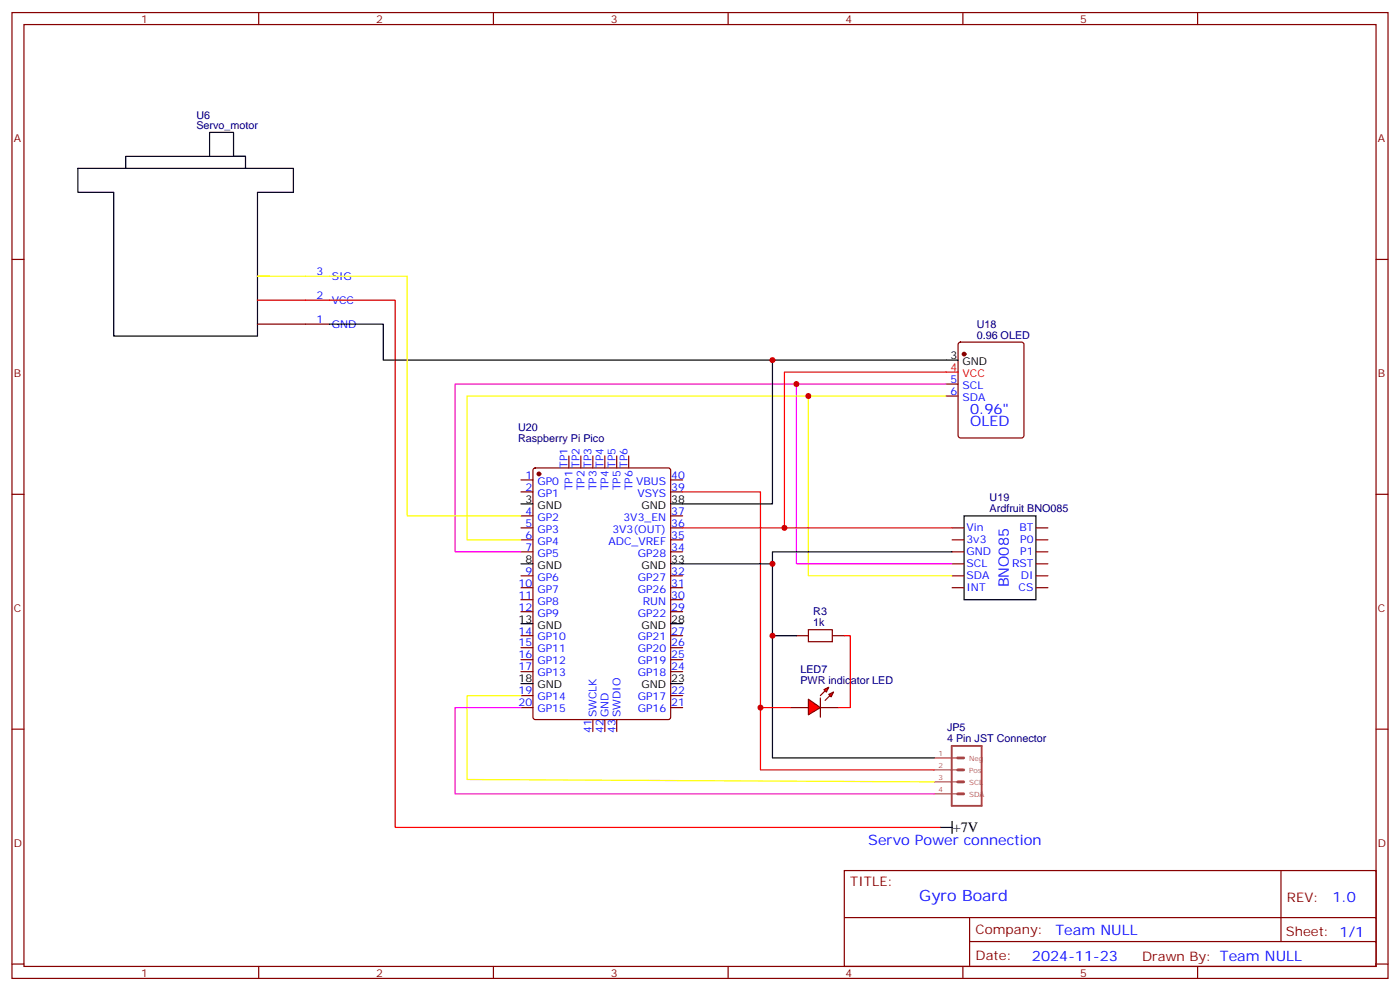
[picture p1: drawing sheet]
<svg xmlns="http://www.w3.org/2000/svg" width="412mm" height="292mm" viewBox="0 0 412 292" stroke-linecap="round" stroke-linejoin="round" font-family="sans-serif">
<path d="M280.3 219.6h8.9v17.6h-8.9z" fill="none" stroke="#a64a4a" stroke-width=".56"/>
<path d="M282.1 230.2h1.8M282.1 226.7h1.8M282.1 223.1h1.8M282.1 233.7h1.8" fill="none" stroke="#a64a4a" stroke-width=".85"/>
<path d="M275.2 223.1h6.9M275.2 226.7h6.9M275.2 230.2h6.9M275.2 233.7h6.9" fill="none" stroke="#a64a4a" stroke-width=".35"/>
<g fill="none" stroke="#870000" stroke-width=".35">
<path d="M3.5 3.7h405.4v284.3h-405.4zM7.1 7.2h398.2v277.3h-398.2zM76.2 3.7v3.5M145.3 3.7v3.5M214.5 3.7v3.5M283.6 3.7v3.5M352.8 3.7v3.5M3.5 76.4h3.6M405.3 76.4h3.6M90 95.4h7M278.7 113.1h3.5M278.7 116.6h3.5"/>
<path d="M282.5 100.9l.4-.2h18l.5 .2 .2 .5v26.8l-.2 .5-.5 .2h-18l-.5-.2-.2-.5v-26.8zM157.2 138l.5-.2h39.1l.7 .4 .1 72.9-.5 .7h-39.4l-.7-.4v-72.9zM167.6 134.2v3.6M171.1 134.2v3.6M174.6 134.2v3.6M178.2 134.2v3.6M181.7 134.2v3.6M185.2 134.2v3.6M3.5 145.5h3.6M153.5 155.4h3.5M153.5 158.9h3.5M153.5 141.3h3.5"/>
<path d="M153.5 144.8h3.5M153.5 151.9h3.5M197.6 155.4h3.5M197.6 158.9h3.5M197.6 141.3h3.5M197.6 144.8h3.5M197.6 151.9h3.5M280.5 155.4h3.5M280.5 158.9h3.5M305.2 155.4h3.5M305.2 158.9h3.5M405.3 145.5h3.6"/>
<path d="M153.5 162.5h3.5M153.5 169.5h3.5M153.5 173h3.5M153.5 176.6h3.5M197.6 162.5h3.5M197.6 169.5h3.5M197.6 173h3.5M197.6 176.6h3.5M280.5 162.5h3.5M280.5 166h3.5M280.5 169.5h3.5M280.5 173h3.5"/>
<path d="M305.2 162.5h3.5M305.2 166h3.5M305.2 169.5h3.5M305.2 173h3.5M153.5 180.1h3.5M153.5 187.1h3.5M153.5 190.7h3.5M153.5 194.2h3.5M153.5 197.7h3.5M197.6 180.1h3.5M197.6 187.1h3.5M197.6 190.7h3.5"/>
<path d="M197.6 194.2h3.5M197.6 197.7h3.5M3.5 214.7h3.6M153.5 204.8h3.5M153.5 208.3h3.5M174.6 211.8v3.6M178.2 211.8v3.6M181.7 211.8v3.6M197.6 204.8h3.5M197.6 208.3h3.5M405.3 214.7h3.6M248.7 256.3h156.6v28.2h-156.6z"/>
<path d="M377.3 256.3v20.9M248.7 270.1h156.5M285.6 277.2h119.6M285.6 270.1v14.2M3.5 283.8h3.6M76.2 284.5v3.5M145.3 284.5v3.5M214.5 284.5v3.5M283.6 284.5v3.5M352.8 284.5v3.5M405.3 283.8h3.6"/>
</g>
<g fill="#870000" stroke="#870000" stroke-width=".35">
<circle cx="284" cy="104.2" r=".53"/>
<circle cx="158.7" cy="139.5" r=".53"/>
</g>
<g fill="none" stroke="#000" stroke-width=".35">
<path d="M22.9 49.6h63.5v7h-10.6v42.4h-42.3v-42.4h-10.6zM61.7 46v-7h7.1v7h3.5M72.3 46h-35.3v3.6M72.3 46v3.6M278.7 106h3.5M153.5 148.3h3.5M197.6 148.3h3.5M284 151.9h21.2v24.7h-21.2zM153.5 166h3.5M197.6 166h3.5M153.5 183.6h3.5M197.6 183.6h3.5"/>
<path d="M153.5 201.3h3.5M197.6 201.3h3.5"/>
</g>
<path d="M75.8 88.4h21.2M278.7 109.5h3.5" fill="none" stroke="#f00" stroke-width=".35"/>
<path d="M79.4 81.3h-3.6h21.2" fill="none" stroke="#ff0" stroke-width=".35"/>
<path d="M75.8 95.4h14.2" fill="none" stroke="#600" stroke-width=".35"/>
<g fill="#f00" stroke="#870000" stroke-width=".35">
<path d="M238.1 205.8l3.6 2.5-3.6 2.1z"/>
<path d="M241.7 205.5v5.6z"/>
</g>
<g fill="#870000" stroke="#870000" stroke-width=".35">
<path d="M241.7 204.8l1.4-1.4z"/>
<path d="M244.5 204.8l-1.4 1.4z"/>
</g>
<g fill="#f00" stroke="#870000" stroke-width=".35">
<path d="M242.7 203l1.4-.7-.7 1.4z"/>
<path d="M244.1 204.4l1.4-.7-.7 1.4z"/>
</g>
<path d="M234.6 187.1h3.5M245.2 187.1h3.5M232.8 208.3h5.3M241.7 208.3h5.2" fill="none" stroke="#870000" stroke-width=".35"/>
<path d="M238.1 185.4h7.1v3.5h-7.1z" fill="none" stroke="#a10000" stroke-width=".35"/>
<path d="M97 95.4h15.9v10.6h114.6M278.7 106h-51.2v42.3h-26.4M227.5 166v57.1h47.7M280.5 162.5h-53v3.5h-26.4M227.5 187.1h7.1M276.9 243.6h3.6M280.5 241.8v3.6" fill="none" stroke="#000" stroke-width=".35"/>
<path d="M97 88.4h19.4v155.2h160.5M278.7 109.5h-47.6v45.9h-30M201.1 144.8h22.9v81.9h51.2M231.1 155.4h49.4M248.7 187.1h1.8v21.2h-3.6M224 208.3h8.8" fill="none" stroke="#f00" stroke-width=".35"/>
<path d="M97 81.3h22.9v70.6h33.6M238.1 116.6v52.9h42.4M278.7 116.6h-141.1v42.3h15.9M153.5 204.8h-15.9v24.7l137.6 .7" fill="none" stroke="#ff0" stroke-width=".35"/>
<path d="M234.6 113.1v52.9h45.9M278.7 113.1h-144.6v49.4h19.4M153.5 208.3h-19.4v25.4h141.1" fill="none" stroke="#f0f" stroke-width=".35"/>
<g fill="#c00">
<circle cx="227.5" cy="166" r=".88"/>
<circle cx="238.1" cy="116.6" r=".88"/>
<circle cx="234.6" cy="113.1" r=".88"/>
<circle cx="231.1" cy="155.4" r=".88"/>
<circle cx="227.5" cy="106" r=".88"/>
<circle cx="224" cy="208.3" r=".88"/>
<circle cx="227.5" cy="187.1" r=".88"/>
</g>
<text font-size="4.6" fill="#00f" x="270.8" y="265.3">Gyro Board</text>
<g font-size="4.2" fill="#00f">
<text x="285.8" y="121.9">0.96&quot;</text>
<text x="285.8" y="125.4">OLED</text>
<text x="297.2" y="173" transform="rotate(-90 297.2 173)">BNO085</text>
<text x="255.8" y="248.9">Servo Power connection</text>
<text x="392.5" y="265.6">1.0</text>
<text x="310.9" y="275.1">Team NULL</text>
<text x="304" y="282.9">2024-11-23</text>
</g>
<text font-size="4.2" x="280.6" y="245">+7V</text>
<g font-size="3.9" fill="#800">
<text x="250.5" y="260.9">TITLE:</text>
<text x="379.1" y="265.6">REV:</text>
<text x="287.4" y="275.1">Company:</text>
<text x="378.7" y="275.7">Sheet: 1/1</text>
<text x="287.4" y="282.8">Date:</text>
<text x="336.4" y="282.8">Drawn By: Team NULL</text>
</g>
<g font-size="3.2" fill="#800">
<text x="41.6" y="6.7">1</text>
<text x="110.8" y="6.7">2</text>
<text x="179.9" y="6.7">3</text>
<text x="249.1" y="6.7">4</text>
<text x="318.2" y="6.7">5</text>
<text x="4.1" y="41.8">A</text>
<text x="405.9" y="41.8">A</text>
<text x="4.1" y="110.9">B</text>
<text x="405.9" y="110.9">B</text>
<text x="4.1" y="180.1">C</text>
<text x="405.9" y="180.1">C</text>
<text x="4.1" y="249.2">D</text>
<text x="405.9" y="249.2">D</text>
<text x="41.6" y="287.5">1</text>
<text x="110.8" y="287.5">2</text>
<text x="179.9" y="287.5">3</text>
<text x="249.1" y="287.5">4</text>
<text x="318.2" y="287.5">5</text>
</g>
<g font-size="3.2" fill="#000080">
<text x="57.8" y="35">U6</text>
<text x="57.8" y="37.9">Servo_motor</text>
<text x="287.7" y="99.7">0.96 OLED</text>
<text x="287.7" y="96.5">U18</text>
<text x="152.6" y="130.1">Raspberry Pi Pico</text>
<text x="152.6" y="127">U20</text>
<text x="291.5" y="147.6">U19</text>
<text x="291.5" y="150.8">Ardfruit BNO085</text>
<text x="239.6" y="184.3">1k</text>
<text x="239.6" y="181.2">R3</text>
<text x="235.8" y="201.3">PWR indicator LED</text>
<text x="235.8" y="198.1">LED7</text>
<text x="279" y="215.3">JP5</text>
<text x="279" y="218.5">4 Pin JST Connector</text>
</g>
<g font-size="3.2" fill="#00f">
<text x="93.2" y="81">3</text>
<text x="97.7" y="82.4">SIG</text>
<text x="93.2" y="88">2</text>
<text x="97.7" y="89.4">VCC</text>
<text x="93.2" y="95.1">1</text>
<text x="97.7" y="96.5">GND</text>
<text x="280" y="112.7">5</text>
<text x="280" y="116.2">6</text>
<text x="283.5" y="114.5">SCL</text>
<text x="283.5" y="118">SDA</text>
<text x="167.2" y="137.8" transform="rotate(-90 167.2 137.8)">TP1</text>
<text x="170.7" y="137.8" transform="rotate(-90 170.7 137.8)">TP2</text>
<text x="174.3" y="137.8" transform="rotate(-90 174.3 137.8)">TP3</text>
<text x="177.8" y="137.8" transform="rotate(-90 177.8 137.8)">TP4</text>
<text x="181.3" y="137.8" transform="rotate(-90 181.3 137.8)">TP5</text>
<text x="184.9" y="137.8" transform="rotate(-90 184.9 137.8)">TP6</text>
<text x="154.8" y="140.9">1</text>
<text x="158.3" y="142.7">GP0</text>
<text x="187.4" y="142.7">VBUS</text>
<text x="197.7" y="140.9">40</text>
<text x="154.8" y="144.5">2</text>
<text x="158.3" y="146.2">GP1</text>
<text x="168.6" y="144.4" transform="rotate(-90 168.6 144.4)">TP1</text>
<text x="172.2" y="144.4" transform="rotate(-90 172.2 144.4)">TP2</text>
<text x="175.7" y="144.4" transform="rotate(-90 175.7 144.4)">TP3</text>
<text x="179.2" y="144.4" transform="rotate(-90 179.2 144.4)">TP4</text>
<text x="182.7" y="144.4" transform="rotate(-90 182.7 144.4)">TP5</text>
<text x="186.3" y="144.4" transform="rotate(-90 186.3 144.4)">TP6</text>
<text x="187.8" y="146.2">VSYS</text>
<text x="197.7" y="144.5">39</text>
<text x="154.8" y="151.5">4</text>
<text x="154.8" y="155">5</text>
<text x="158.3" y="153.3">GP2</text>
<text x="183.7" y="153.3">3V3_EN</text>
<text x="197.7" y="155">36</text>
<text x="197.7" y="151.5">37</text>
<text x="154.8" y="158.6">6</text>
<text x="158.3" y="156.8">GP3</text>
<text x="158.3" y="160.3">GP4</text>
<text x="179.2" y="160.3">ADC_VREF</text>
<text x="180.4" y="156.8">3V3(OUT)</text>
<text x="197.7" y="158.6">35</text>
<text x="284.7" y="156.5">Vin</text>
<text x="284.7" y="160">3v3</text>
<text x="300.3" y="156.5">BT</text>
<text x="300.5" y="160">P0</text>
<text x="154.8" y="162.1">7</text>
<text x="158.3" y="163.9">GP5</text>
<text x="187.8" y="163.9">GP28</text>
<text x="197.7" y="162.1">34</text>
<text x="284.7" y="163.5">GND</text>
<text x="284.7" y="167">SCL</text>
<text x="298.1" y="167">RST</text>
<text x="300.5" y="163.5">P1</text>
<text x="152.8" y="172.7">10</text>
<text x="154.8" y="169.2">9</text>
<text x="158.3" y="170.9">GP6</text>
<text x="187.8" y="170.9">GP27</text>
<text x="197.7" y="172.7">31</text>
<text x="197.7" y="169.2">32</text>
<text x="284.7" y="170.6">SDA</text>
<text x="300.7" y="170.6">DI</text>
<text x="152.8" y="176.2">11</text>
<text x="152.8" y="179.7">12</text>
<text x="158.3" y="174.4">GP7</text>
<text x="158.3" y="178">GP8</text>
<text x="187.8" y="174.4">GP26</text>
<text x="189.3" y="178">RUN</text>
<text x="197.7" y="179.7">29</text>
<text x="197.7" y="176.2">30</text>
<text x="284.7" y="174.1">INT</text>
<text x="300.1" y="174.1">CS</text>
<text x="158.3" y="181.5">GP9</text>
<text x="187.8" y="181.5">GP22</text>
<text x="152.8" y="186.8">14</text>
<text x="152.8" y="190.3">15</text>
<text x="158.3" y="188.6">GP10</text>
<text x="187.8" y="188.6">GP21</text>
<text x="197.7" y="190.3">26</text>
<text x="197.7" y="186.8">27</text>
<text x="152.8" y="193.9">16</text>
<text x="152.8" y="197.4">17</text>
<text x="158.3" y="192.1">GP11</text>
<text x="158.3" y="195.6">GP12</text>
<text x="187.8" y="195.6">GP19</text>
<text x="187.8" y="192.1">GP20</text>
<text x="197.7" y="197.4">24</text>
<text x="197.7" y="193.9">25</text>
<text x="158.3" y="199.1">GP13</text>
<text x="187.8" y="199.1">GP18</text>
<text x="152.8" y="204.4">19</text>
<text x="152.8" y="208">20</text>
<text x="158.3" y="206.2">GP14</text>
<text x="158.3" y="209.7">GP15</text>
<text x="187.8" y="209.7">GP16</text>
<text x="187.8" y="206.2">GP17</text>
<text x="197.7" y="208">21</text>
<text x="197.7" y="204.4">22</text>
<text x="174.3" y="215.9" transform="rotate(-90 174.3 215.9)">41</text>
<text x="175.7" y="211.1" transform="rotate(-90 175.7 211.1)">SWCLK</text>
<text x="177.8" y="215.9" transform="rotate(-90 177.8 215.9)">42</text>
<text x="179.2" y="211.1" transform="rotate(-90 179.2 211.1)">GND</text>
<text x="181.3" y="215.9" transform="rotate(-90 181.3 215.9)">43</text>
<text x="182.7" y="211.1" transform="rotate(-90 182.7 211.1)">SWDIO</text>
</g>
<g font-size="3.2">
<text x="280" y="105.7">3</text>
<text x="283.5" y="107.4">GND</text>
<text x="154.8" y="148">3</text>
<text x="158.3" y="149.8">GND</text>
<text x="189" y="149.8">GND</text>
<text x="197.7" y="148">38</text>
<text x="154.8" y="165.6">8</text>
<text x="158.3" y="167.4">GND</text>
<text x="189" y="167.4">GND</text>
<text x="197.7" y="165.6">33</text>
<text x="152.8" y="183.3">13</text>
<text x="158.3" y="185">GND</text>
<text x="189" y="185">GND</text>
<text x="197.7" y="183.3">28</text>
<text x="152.8" y="200.9">18</text>
<text x="158.3" y="202.7">GND</text>
<text x="189" y="202.7">GND</text>
<text x="197.7" y="200.9">23</text>
</g>
<g font-size="3.2" fill="#f00">
<text x="280" y="109.2">4</text>
<text x="283.5" y="110.9">VCC</text>
</g>
<g font-size="2.1" fill="#a54b4b">
<text x="276.5" y="222.4">1</text>
<text x="276.5" y="226">2</text>
<text x="285.5" y="224.2">Neg</text>
<text x="285.5" y="227.7">Pos</text>
<text x="276.5" y="229.5">3</text>
<text x="276.5" y="233">4</text>
<text x="285.5" y="231.2">SCL</text>
<text x="285.5" y="234.8">SDA</text>
</g>
</svg>
